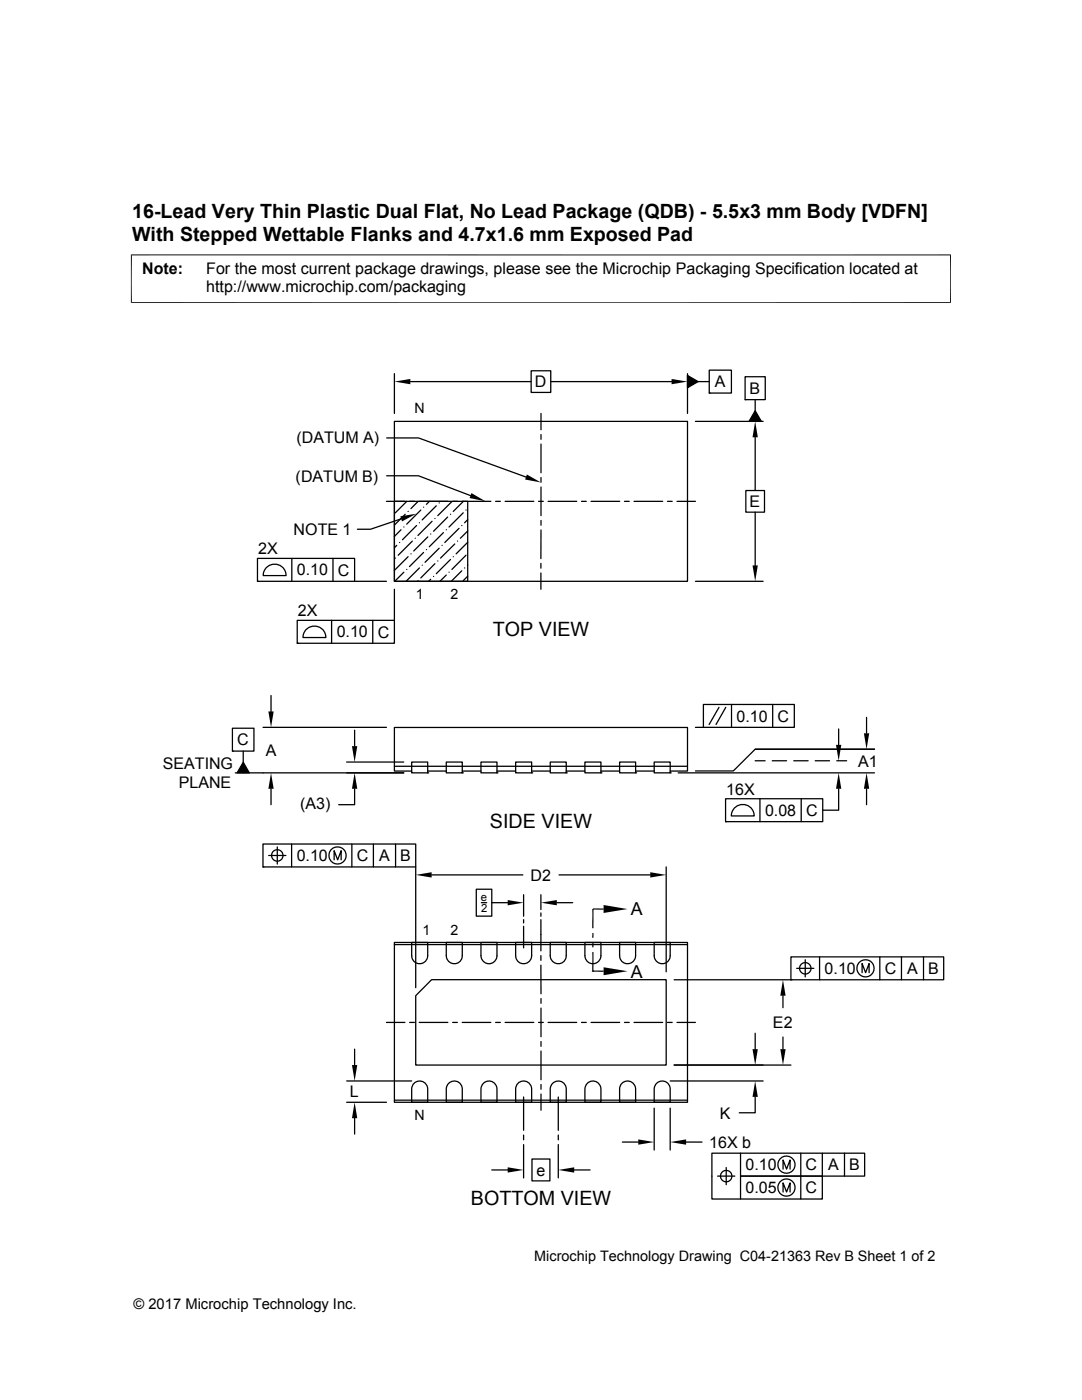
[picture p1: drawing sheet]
<svg xmlns="http://www.w3.org/2000/svg" width="216mm" height="279mm" viewBox="0 0 216 279" stroke-linecap="round" stroke-linejoin="round" font-family="sans-serif">
<g fill="none" stroke="#000" stroke-width=".25">
<path d="M78.7 74.6v7.9M81.9 76.2h24.1M106 74h3.9v4.3h-3.9zM109.9 76.2h24.1M137.2 74.9l2.1 1.3-2.1 1.2zM137.2 74.6v7.9M139.3 76.2h2.2M141.5 73.9h4.4v4.5h-4.4zM141.5 78.4h.1M148.7 75.2h4v4.6h-4zM148.7 79.8h.1M150.7 79.8v2.2"/>
<path d="M77.2 95h6.3l10.4 3.9M77.2 87.4h6.3l21.5 7.8M78.7 84.1h58.5v31.9h-58.5zM107.9 82.5v3.3M107.9 86.7v1M107.9 88.6v5.7M107.9 95.3v.9M107.9 97.2v5.7M138.8 84.1h13.5M148.8 97.9h3.7v4.3h-3.7zM150.7 82l1.2 2.1h-2.4zM150.7 87.3v10.6"/>
<path d="M51.4 111.4h19.4v4.6h-19.4zM51.4 116h.1M53.3 113.2a2.29 2.29 0 0 1 2.4-.4 2.29 2.29 0 0 1 1.4 2.1h-4.6l.3-1.2zM58.2 111.4v4.6M66.4 111.4v4.6M70.8 116h6.3M77.1 100.1h3.7M78.7 117.6v6.2M78.7 100.1h14.6v15.9h-14.6zM78.9 111.4h.1M79.2 108.8l-.5 .5M79.7 108.3h.1"/>
<path d="M80 105.7l-1.3 1.4M80.1 103.5l-6.2 2.1h-2.6M80.6 105.2h.1M80.6 114.2l-1.8 1.8M80.9 102.6l-2.2 2.2M81.2 113.6h.1M81.2 100.1l-2.3 2.2M81.4 111.1l-2.7 2.7M81.4 102.1h.1M81.7 100.1h1M82 110.5h.1M82.3 108l-2.8 2.8"/>
<path d="M82.8 107.4h.1M83.1 104.9l-2.8 2.8M83.4 115.9h.1M83.4 100.1l-1.4 1.4M83.7 100.1h5.7M83.7 104.3h.1M83.7 113.3l-2.7 2.7M84 101.8l-2.8 2.8M84.2 112.8h.1M84.5 101.2h.1M84.5 110.3l-2.8 2.8M85.1 109.7h.1"/>
<path d="M85.4 107.1l-2.9 2.9M85.7 100.1l-.6 .5M85.9 106.6h.1M85.9 115.6l-.4 .4M86.2 104l-2.8 2.9M86.5 115h.1M86.8 103.5h.1M86.8 112.5l-2.8 2.8M87.1 100.9l-2.9 2.9M87.4 112h.1M87.6 100.4h.1M87.6 109.4l-2.8 2.8"/>
<path d="M88.2 108.8h.1M88.5 106.3l-2.8 2.8M89 114.8l-1.2 1.2M89 105.7h.1M89.3 103.2l-2.8 2.8M89.6 114.2h.1M89.9 102.6h.1M89.9 111.7l-2.8 2.8M90.2 100.1l-2.8 2.8M90.3 100.1h1M90.4 111.1h.1M90.7 108.6l-2.8 2.8"/>
<path d="M91.3 108h.1M91.6 105.5l-2.8 2.8M92.1 113.9l-2.1 2.1M92.1 104.9h.1M92.2 100.1h5.7M92.4 102.3l-2.8 2.9M92.5 100.1l-2.1 2M92.7 113.3h.1M93 110.8l-2.8 2.8M93 101.8h.1M93.3 108.2l-2.3 2.3M93.3 112.8h.1"/>
<path d="M93.3 103.7l-.6 .6M93.3 115l-.9 .9M93.3 106l-1.4 1.4M98.9 100.1h.9M100.8 100.1h5.7M107.5 100.1h.9M107.9 112.4v1M107.9 114.3v3.3M107.9 103.9v.9M107.9 105.8v5.7M109.4 100.1h5.7M116 100.1h1"/>
<path d="M117.9 100.1h5.8M124.6 100.1h1M126.5 100.1h5.7M133.2 100.1h.9M135.1 100.1h3.7M138.8 116h13.5M150.7 102.2v10.6M54.1 138.8v3.2M59.3 123.8h19.4v4.6h-19.4zM59.3 128.4h.1M61.2 125.5a2.29 2.29 0 0 1 2.5-.4 2.29 2.29 0 0 1 1.3 2.1h-4.5l.3-1.1zM66.2 123.8v4.6"/>
<path d="M74.4 123.8v4.6M46.4 145.3h4.3v4.6h-4.3zM46.4 149.9h.1M46.9 154.2h33.7M48.5 149.9v2.2M48.5 152.1l1.2 2.1h-2.4zM52.5 145.2h24.6M54.1 157.4v3.2M69.2 152.1h11.4M70.8 157.4v3.2h-3.2M70.8 145.7v3.2M78.7 152.9h58.5"/>
<path d="M82.1 152.1h3.2v2.1h-3.2zM82.1 153.9h-3.4v-8.7h58.5v8.7h-3.5M85.3 154.2h.1M85.3 153.9h3.7M89 152.1h3.2v2.1h-3.2zM92.2 153.9h3.8M92.2 154.2h.1M96 152.1h3.2v2.1h-3.2zM99.2 153.9h3.7M99.2 154.2h.1M102.9 152.1h3.2v2.1h-3.2zM106.1 153.9h3.7"/>
<path d="M106.1 154.2h.1M109.8 152.1h3.2v2.1h-3.2zM113 153.9h3.7M113 154.2h.1M116.7 152.1h3.2v2.1h-3.2zM119.9 153.9h3.7M119.9 154.2h.1M123.6 152.1h3.2v2.1h-3.2zM126.8 153.9h3.7M126.8 154.2h.1M130.5 152.1h3.2v2.1h-3.2zM133.7 154.2h.1"/>
<path d="M135.3 154.2h39.2M138.8 145.2h1.6M140.4 140.6h18.1v4.6h-18.1zM143.5 141.2l-2 3.4M144.8 159.4h19.4v4.6h-19.4zM144.8 141.2l-1.9 3.4M146 140.6v4.6M150.7 149.5h23.8h-23.8l-4.4 4.4h-7.5M150.7 151.8h2M151.6 159.4v4.6M154.1 151.8h2.9M154.2 140.6v4.6"/>
<path d="M158.4 151.8h2.8M159.9 159.4v4.6M162.7 151.8h2.8M167 151.8h1.9M167.3 157.4v4.3h-3.1M167.3 145.5v3.2M172.9 143.2v3.1M172.9 157.4v3.2M52.5 168.4h30.5v4.6h-30.5zM52.5 173h.1M53.6 170.7h3.4M55.3 169v3.4"/>
<path d="M58.2 168.4v4.6M66.7 171.6v-1.8l.7 1.8 .7-1.8v1.8M70.2 168.4v4.6M74.5 168.4v4.6M78.9 168.4v4.6M83 173v24.1M86.1 174.6h18.2M95 177.5h3.1v5.3h-3.1zM104.5 178.6v4.3M107.9 178.6v2.9M111.5 174.6h18.3M132.9 173v21"/>
<path d="M144.8 164h.1M146.7 161.1a2.28 2.28 0 0 1 2.5-.4 2.28 2.28 0 0 1 1.3 2.1h-4.6l.3-1.1zM78.7 188.5h58.5M78.7 188.1h58.5v31.9h-58.5zM82.1 188.1h3.2v2.6a1.6 1.6 0 0 1-1.6 1.6 1.6 1.6 0 0 1-1.6-1.6zM86.1 195.5h46.8v17.1h-49.9v-13.9zM89 188.1h3.2v2.6a1.6 1.6 0 0 1-1.6 1.6 1.6 1.6 0 0 1-1.6-1.6zM96 188.1h3.2v2.6a1.6 1.6 0 0 1-1.6 1.6 1.6 1.6 0 0 1-1.6-1.6zM96.1 180.1h1M98.1 180.1h3.2M102.9 188.1h3.2v2.6a1.6 1.6 0 0 1-1.6 1.6 1.6 1.6 0 0 1-1.6-1.6zM104.5 183.5v.7"/>
<path d="M104.5 184.9v4.3M107.9 192.6v5.7M107.9 182.2v.7M107.9 183.5v6.3M107.9 190.7v1M107.9 199.3v.9M109.8 188.1h3.2v2.6a1.6 1.6 0 0 1-1.6 1.6 1.6 1.6 0 0 1-1.6-1.6zM111.1 180.1h3.2M116.7 188.1h3.2v2.6a1.6 1.6 0 0 1-1.6 1.6 1.6 1.6 0 0 1-1.6-1.6zM118.3 190v3.8h2.1M120.4 181.4h-2.1v3.9M123.6 188.1h3.2v2.6a1.6 1.6 0 0 1-1.6 1.6 1.6 1.6 0 0 1-1.6-1.6z"/>
<path d="M130.5 188.1h3.2v2.6a1.6 1.6 0 0 1-1.6 1.6 1.6 1.6 0 0 1-1.6-1.6zM134.5 195.5h23.3M156.2 198.7v2.4M157.8 191h30.5v4.5h-30.5zM157.8 195.5h.1M159 193.3h3.4M160.7 191.5v3.5M163.5 191v4.5M172 194.1v-1.8l.7 1.8 .7-1.8v1.8M175.6 191v4.5M179.9 191v4.5M184.3 191v4.5"/>
<path d="M69.2 215.7h12.9M69.2 220h7.9M70.8 209.4v3.2M77.1 204h3.7M78.7 219.6h58.5M81.7 204h1M82.6 216.2a1.61 1.61 0 0 1 1.7-.3 1.61 1.61 0 0 1 1 1.4v2.7h-3.2v-2.7l.2-.6zM83.7 204h5.7M89.5 216.2a1.59 1.59 0 0 1 1.8-.3 1.59 1.59 0 0 1 .9 1.4v2.7h-3.2v-2.7l.2-.6zM90.3 204h1M92.2 204h5.7M96.4 216.2a1.59 1.59 0 0 1 1.8-.3 1.59 1.59 0 0 1 1 1.4v2.7h-3.2v-2.7l.1-.6z"/>
<path d="M98.9 204h.9M100.8 204h5.7M103.3 216.2a1.61 1.61 0 0 1 1.8-.3 1.61 1.61 0 0 1 1 1.4v2.7h-3.2v-2.7l.1-.6zM104.5 218.9v6.7M107.5 204h.9M107.9 201.2v5.7M107.9 207.9v.9M107.9 209.8v5.7M107.9 216.4v1M107.9 218.3v3.3M109.4 204h5.7M110.2 216.2a1.59 1.59 0 0 1 1.8-.3 1.59 1.59 0 0 1 1 1.4v2.7h-3.2v-2.7l.1-.6z"/>
<path d="M111.4 218.9v6.7M116 204h1M117.2 216.2a1.6 1.6 0 0 1 1.7-.3 1.6 1.6 0 0 1 1 1.4v2.7h-3.2v-2.7l.2-.6zM117.9 204h5.8M124.1 216.2a1.61 1.61 0 0 1 1.7-.3 1.61 1.61 0 0 1 1 1.4v2.7h-3.2v-2.7l.2-.6zM124.6 204h1M126.5 204h5.7M131 216.2a1.59 1.59 0 0 1 1.7-.3 1.59 1.59 0 0 1 1 1.4v2.7h-3.2v-2.7l.2-.6zM133.2 204h.9M133.7 215.7h18.6M134.5 212.6h23.3M135.1 204h3.7"/>
<path d="M150.7 218.9v3.2h-3.2M150.7 206.2v3.2M156.2 207v2.4M70.8 223.2v3.1M98.1 233.5h3.2M104.5 226.5v1M104.5 228.4v6.7M106.2 231.3h3.5v4.4h-3.5zM111.4 226.5v1M111.4 228.4v6.7M114.6 233.5h3.2M124.2 227.9h3.2"/>
<path d="M130.5 221.1v8.4M133.7 221.1v8.4M136.9 227.9h3.2M143.2 234.7h3.4M144.9 233v3.4M147.8 230.1v4.6h16.3v4.6h-22.1v-9.2h30.5v4.6h-24.7v4.6M156.3 233.3v-1.8l.7 1.8 .6-1.8v1.8M156.3 237.9v-1.8l.7 1.8 .6-1.8v1.8M159.8 230.1v9.2M164.1 230.1v4.6M168.5 230.1v4.6"/>
<circle cx="55.3" cy="170.7" r="1.14"/>
<circle cx="67.4" cy="170.7" r="1.71"/>
<circle cx="160.7" cy="193.2" r="1.14"/>
<circle cx="172.7" cy="193.3" r="1.71"/>
<circle cx="144.9" cy="234.7" r="1.14"/>
<circle cx="156.9" cy="232.4" r="1.72"/>
<circle cx="156.9" cy="237" r="1.72"/>
</g>
<g fill="#000">
<path d="M78.7 76.2l3.2-.6v1.1zM134 75.6l3.2 .6-3.2 .5zM137.2 74.9l2.1 1.3-2.1 1.2zM94.1 98.4l2.8 1.6-3.2-.6zM105.1 94.7l2.8 1.6-3.1-.6zM150.7 84.1l.5 3.2h-1zM150.7 82l1.2 2.1h-2.4zM79.9 103l3.2-.5-2.9 1.6zM150.2 112.8h1l-.5 3.2zM48.5 152.1l1.2 2.1h-2.4zM54.1 154.2l.5 3.2h-1zM53.6 142h1l-.5 3.2z"/>
<path d="M70.2 148.9h1.1l-.5 3.2zM70.8 154.2l.5 3.2h-1.1zM167.3 154.2l.6 3.2h-1.1zM166.8 148.7h1.1l-.6 3.1zM172.9 154.2l.5 3.2h-1zM172.4 146.3h1l-.5 3.2zM83 174.6l3.1-.5v1zM101.3 179.6l3.2 .5-3.2 .6zM107.9 180.1l3.2-.5v1.1zM129.8 174.1l3.1 .5-3.1 .5zM118.2 186.2l.2 1h-.2zM118.2 188.1l.2 1h-.2z"/>
<path d="M118.2 186.2h.2v1zM118.2 188.1h.2v1zM120.4 193l4.8 .8-4.8 .8zM120.4 180.6l4.8 .8-4.8 .8zM156.2 195.5l.6 3.2h-1.1zM70.2 212.6h1.1l-.5 3.1zM150.2 209.4h1l-.5 3.2zM150.7 215.7l.5 3.2h-1zM155.7 209.4h1.1l-.6 3.2zM70.8 220l.5 3.2h-1.1zM101.3 233l3.2 .5-3.2 .5zM111.4 233.5l3.2-.5v1z"/>
<path d="M127.4 227.4l3.1 .5-3.1 .6zM133.7 227.9l3.2-.5v1.1z"/>
</g>
<path d="M26.1 50.9h163.7M26.2 50.8v9.7M189.7 50.8v9.7M26.1 60.4h163.7M118.2 193.8h.2" fill="none" stroke="#000" stroke-width=".2"/>
<g font-size="3.9">
<text x="26.4" y="43.5">16-Lead Very Thin Plastic Dual Flat, No Lead Package (QDB) - 5.5x3 mm Body [VDFN]</text>
<text x="26.4" y="48">With Stepped Wettable Flanks and 4.7x1.6 mm Exposed Pad</text>
<text x="98.3" y="126.9">TOP VIEW</text>
<text x="97.8" y="165.2">SIDE VIEW</text>
<text x="93.9" y="240.5">BOTTOM VIEW</text>
</g>
<g font-size="3.6">
<text x="125.9" y="182.7">A</text>
<text x="125.9" y="195.1">A</text>
</g>
<g font-size="3.2">
<text x="28.4" y="54.6">Note:</text>
<text x="41.1" y="58.3">http://www.microchip.com/packaging</text>
<text x="41.1" y="54.6">For the most current package drawings, please see the Microchip Packaging Specification located at</text>
<text x="106.7" y="77.3">D</text>
<text x="142.7" y="77.3">A</text>
<text x="149.6" y="78.6">B</text>
<text x="59.1" y="88.5">(DATUM A)</text>
<text x="59" y="96.1">(DATUM B)</text>
<text x="149.6" y="101.2">E</text>
<text x="58.6" y="106.8">NOTE 1</text>
<text x="51.5" y="110.6">2X</text>
<text x="59.2" y="114.9">0.10</text>
<text x="67.4" y="114.9">C</text>
<text x="59.5" y="123">2X</text>
<text x="67.2" y="127.2">0.10</text>
<text x="75.4" y="127.2">C</text>
<text x="47.3" y="148.8">C</text>
<text x="147" y="144">0.10</text>
<text x="155.2" y="144">C</text>
<text x="32.5" y="153.5">SEATING</text>
<text x="53" y="150.9">A</text>
<text x="171.2" y="153">A1</text>
<text x="35.7" y="157.2">PLANE</text>
<text x="59.9" y="161.4">(A3)</text>
<text x="144.9" y="158.6">16X</text>
<text x="152.7" y="162.8">0.08</text>
<text x="160.8" y="162.8">C</text>
<text x="59.2" y="171.9">0.10</text>
<text x="71.2" y="171.9">C</text>
<text x="75.6" y="171.9">A</text>
<text x="79.8" y="171.9">B</text>
<text x="105.9" y="175.7">D2</text>
<text x="164.5" y="194.4">0.10</text>
<text x="176.6" y="194.4">C</text>
<text x="181" y="194.4">A</text>
<text x="185.2" y="194.4">B</text>
<text x="154.2" y="205.2">E2</text>
<text x="69.8" y="219">L</text>
<text x="143.6" y="223.2">K</text>
<text x="141.5" y="229">16X b</text>
<text x="148.8" y="233.6">0.10</text>
<text x="160.8" y="233.6">C</text>
<text x="165.2" y="233.6">A</text>
<text x="169.4" y="233.6">B</text>
<text x="107.1" y="234.6">e</text>
<text x="148.8" y="238.1">0.05</text>
<text x="160.8" y="238.1">C</text>
</g>
<g font-size="2.9">
<text x="106.6" y="251.7">Microchip Technology Drawing C04-21363 Rev B Sheet 1 of 2</text>
<text x="26.6" y="261.3">© 2017 Microchip Technology Inc.</text>
</g>
<g font-size="2.8">
<text x="82.7" y="82.5">N</text>
<text x="83" y="119.6">1</text>
<text x="89.9" y="119.6">2</text>
<text x="84.3" y="186.5">1</text>
<text x="89.9" y="186.5">2</text>
<text x="82.7" y="223.6">N</text>
</g>
<g font-size="2.2">
<text x="96" y="179.9">e</text>
<text x="96" y="182">2</text>
</g>
</svg>
